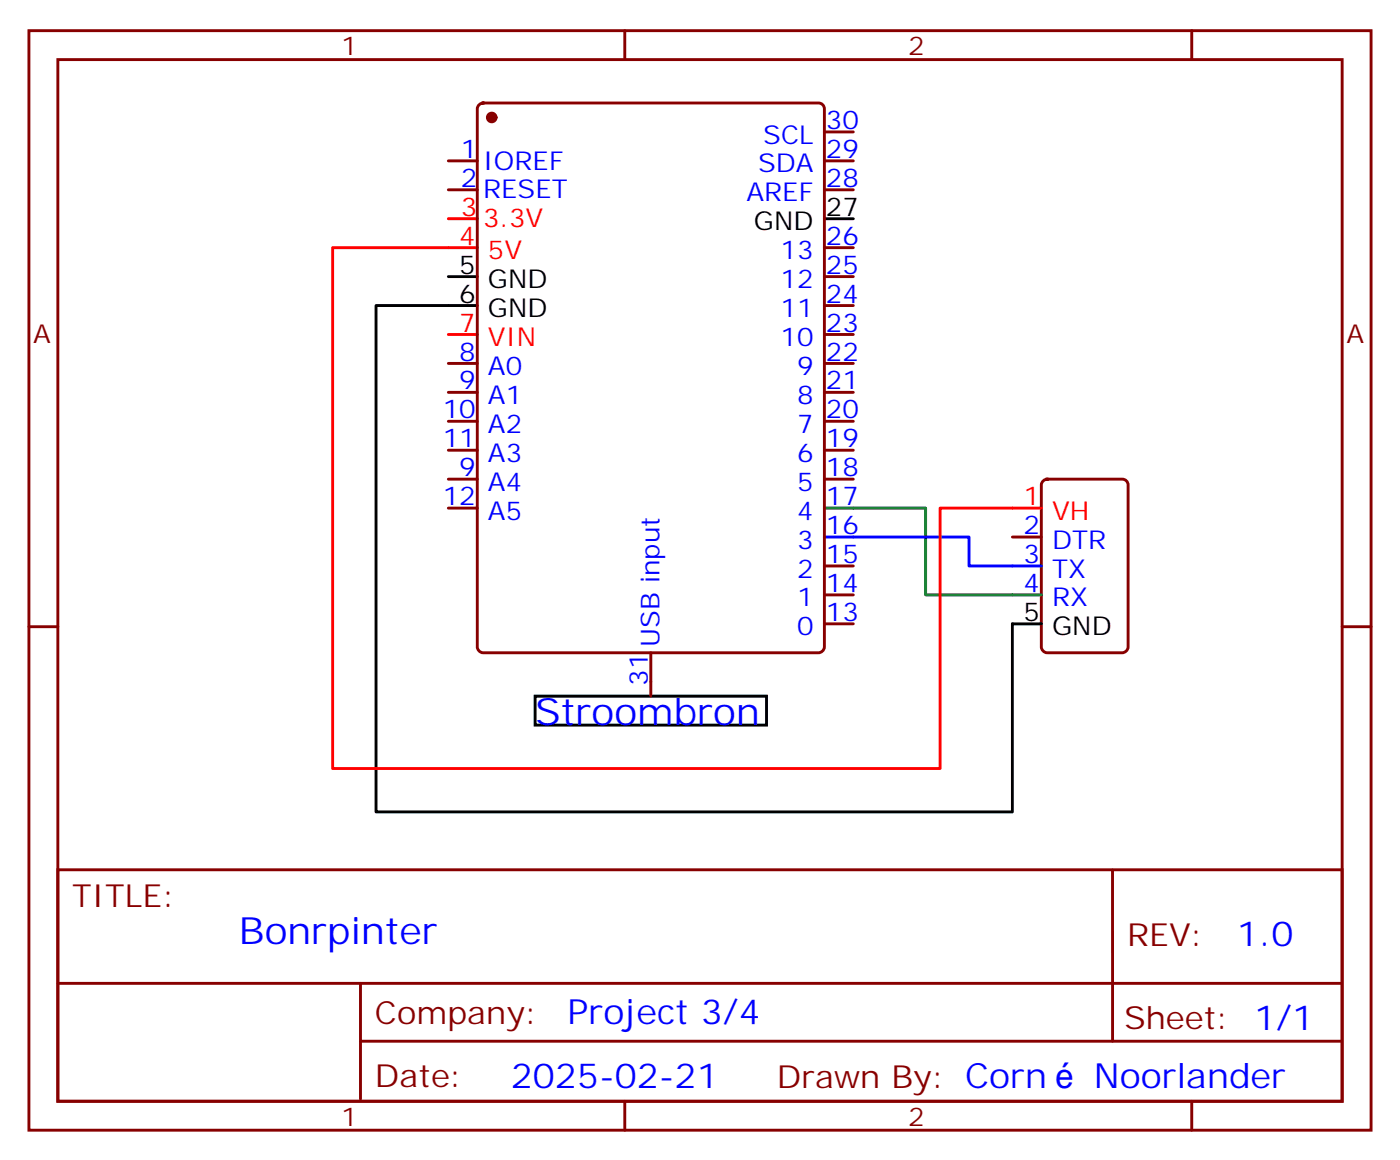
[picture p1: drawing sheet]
<svg xmlns="http://www.w3.org/2000/svg" width="171mm" height="141mm" viewBox="0 0 171 141" stroke-linecap="round" stroke-linejoin="round" font-family="sans-serif">
<g fill="none" stroke="#870000" stroke-width=".35">
<path d="M3.5 3.7h163.7v134.1h-163.7zM7.1 7.3h156.6v127h-156.6zM54.7 19.6h3.5M58.4 12.8l.5-.2h40.9a.71 .71 0 0 1 .7 .7v65.6a.76 .76 0 0 1-.7 .7h-40.9a.76 .76 0 0 1-.7-.7v-65.6zM76.2 3.7v3.6M100.5 19.6h3.6M100.5 16.1h3.6M145.3 3.7v3.6M54.7 23.1h3.5M100.5 23.1h3.6M100.5 30.2h3.6M100.5 33.7h3.6"/>
<path d="M100.5 37.3h3.6M54.7 44.3h3.5M54.7 47.8h3.5M54.7 51.4h3.5M54.7 54.9h3.5M54.7 58.4h3.5M100.5 40.8h3.6M100.5 44.3h3.6M100.5 47.8h3.6M100.5 51.4h3.6M100.5 54.9h3.6M100.5 58.4h3.6"/>
<path d="M127.2 58.6l.5-.2h9.2a.71 .71 0 0 1 .7 .7v19.8a.76 .76 0 0 1-.7 .7h-9.2a.76 .76 0 0 1-.7-.7v-19.8zM3.5 76.4h3.6M54.7 61.9h3.5M79.4 79.6v5.3M100.5 69h3.6M100.5 72.5h3.6M100.5 76.1h3.6M123.5 65.5h3.5M163.7 76.4h3.5M7.1 106h156.6v28.3h-156.6zM7.1 119.9h156.5M44 119.9v14.1"/>
<path d="M135.7 106.1v20.8M44 126.9h119.6M76.2 134.3v3.5M145.3 134.3v3.5"/>
</g>
<path d="M54.7 26.7h3.5M58.2 30.2h-17.6v63.5h74.1v-31.8h12.3M54.7 40.8h3.5" fill="none" stroke="#f00" stroke-width=".35"/>
<path d="M100.5 65.5h17.7v3.5h8.8" fill="none" stroke="#00f" stroke-width=".35"/>
<path d="M100.5 61.9h12.4v10.6h14.1" fill="none" stroke="#008700" stroke-width=".35"/>
<path d="M54.7 33.7h3.5M58.2 37.3h-12.3v61.7h77.6v-22.9h3.5M100.5 26.7h3.6M65.3 84.9h28.2v3.5h-28.2z" fill="none" stroke="#000" stroke-width=".35"/>
<circle cx="60" cy="14.3" r=".53" fill="#870000" stroke="#870000" stroke-width=".35"/>
<g font-size="4.6" fill="#00f">
<text x="65.3" y="88.4">Stroombron</text>
<text x="29.1" y="115.1">Bonrpinter</text>
</g>
<g font-size="4.2" fill="#00f">
<text x="150.9" y="115.3">1.0</text>
<text x="69.2" y="124.9">Project 3/4</text>
<text x="62.3" y="132.7">2025-02-21</text>
<text x="133.4" y="132.6">Noorlander</text>
</g>
<g font-size="3.9" fill="#800">
<text x="8.8" y="110.6">TITLE:</text>
<text x="137.4" y="115.3">REV:</text>
<text x="45.7" y="124.8">Company:</text>
<text x="137.1" y="125.4">Sheet: 1/1</text>
<text x="45.7" y="132.5">Date:</text>
<text x="94.8" y="132.6">Drawn By: Corn</text>
</g>
<g font-size="3.2" fill="#800">
<text x="41.6" y="6.7">1</text>
<text x="110.8" y="6.7">2</text>
<text x="4.1" y="41.8">A</text>
<text x="164.2" y="41.8">A</text>
<text x="41.6" y="137.3">1</text>
<text x="110.8" y="137.3">2</text>
</g>
<g font-size="3.2" fill="#00f">
<text x="93.1" y="17.5">SCL</text>
<text x="100.7" y="15.7">30</text>
<text x="56.2" y="19.3">1</text>
<text x="56.2" y="22.8">2</text>
<text x="58.9" y="20.7">IOREF</text>
<text x="92.5" y="21">SDA</text>
<text x="100.7" y="19.3">29</text>
<text x="100.7" y="22.8">28</text>
<text x="58.9" y="24.2">RESET</text>
<text x="91" y="24.6">AREF</text>
<text x="100.7" y="29.8">26</text>
<text x="95.2" y="31.6">13</text>
<text x="95.2" y="35.1">12</text>
<text x="100.7" y="33.4">25</text>
<text x="95.2" y="38.7">11</text>
<text x="100.7" y="36.9">24</text>
<text x="100.7" y="40.4">23</text>
<text x="56" y="47.5">9</text>
<text x="56" y="44">8</text>
<text x="59.5" y="45.7">A0</text>
<text x="95.2" y="42.2">10</text>
<text x="97.2" y="45.7">9</text>
<text x="100.7" y="44">22</text>
<text x="100.7" y="47.5">21</text>
<text x="54" y="51">10</text>
<text x="59.5" y="52.8">A2</text>
<text x="59.5" y="49.2">A1</text>
<text x="97.2" y="49.2">8</text>
<text x="97.2" y="52.8">7</text>
<text x="100.7" y="51">20</text>
<text x="54" y="54.5">11</text>
<text x="56" y="58.1">9</text>
<text x="59.5" y="59.8">A4</text>
<text x="59.5" y="56.3">A3</text>
<text x="97.2" y="56.3">6</text>
<text x="97.2" y="59.8">5</text>
<text x="100.7" y="54.5">19</text>
<text x="100.7" y="58.1">18</text>
<text x="54" y="61.6">12</text>
<text x="59.5" y="63.4">A5</text>
<text x="97.2" y="63.4">4</text>
<text x="100.7" y="61.6">17</text>
<text x="100.7" y="65.1">16</text>
<text x="124.8" y="65.1">2</text>
<text x="97.2" y="66.9">3</text>
<text x="97.2" y="70.4">2</text>
<text x="100.7" y="68.7">15</text>
<text x="124.8" y="68.7">3</text>
<text x="128.3" y="66.9">DTR</text>
<text x="128.3" y="70.4">TX</text>
<text x="97.2" y="73.9">1</text>
<text x="97.2" y="77.5">0</text>
<text x="100.7" y="72.2">14</text>
<text x="100.7" y="75.7">13</text>
<text x="124.8" y="72.2">4</text>
<text x="128.3" y="73.9">RX</text>
<text x="79" y="83.6" transform="rotate(-90 79 83.6)">31</text>
<text x="80.4" y="78.9" transform="rotate(-90 80.4 78.9)">USB input</text>
</g>
<g font-size="3.2" fill="#f00">
<text x="56" y="29.8">4</text>
<text x="56.2" y="26.3">3</text>
<text x="58.9" y="27.7">3.3V</text>
<text x="59.5" y="31.6">5V</text>
<text x="56" y="40.4">7</text>
<text x="59.5" y="42.2">VIN</text>
<text x="124.8" y="61.6">1</text>
<text x="128.3" y="63.4">VH</text>
</g>
<g font-size="3.2">
<text x="92" y="28.1">GND</text>
<text x="100.7" y="26.3">27</text>
<text x="56" y="33.4">5</text>
<text x="59.5" y="35.1">GND</text>
<text x="56" y="36.9">6</text>
<text x="59.5" y="38.7">GND</text>
<text x="124.8" y="75.7">5</text>
<text x="128.3" y="77.5">GND</text>
</g>
</svg>
